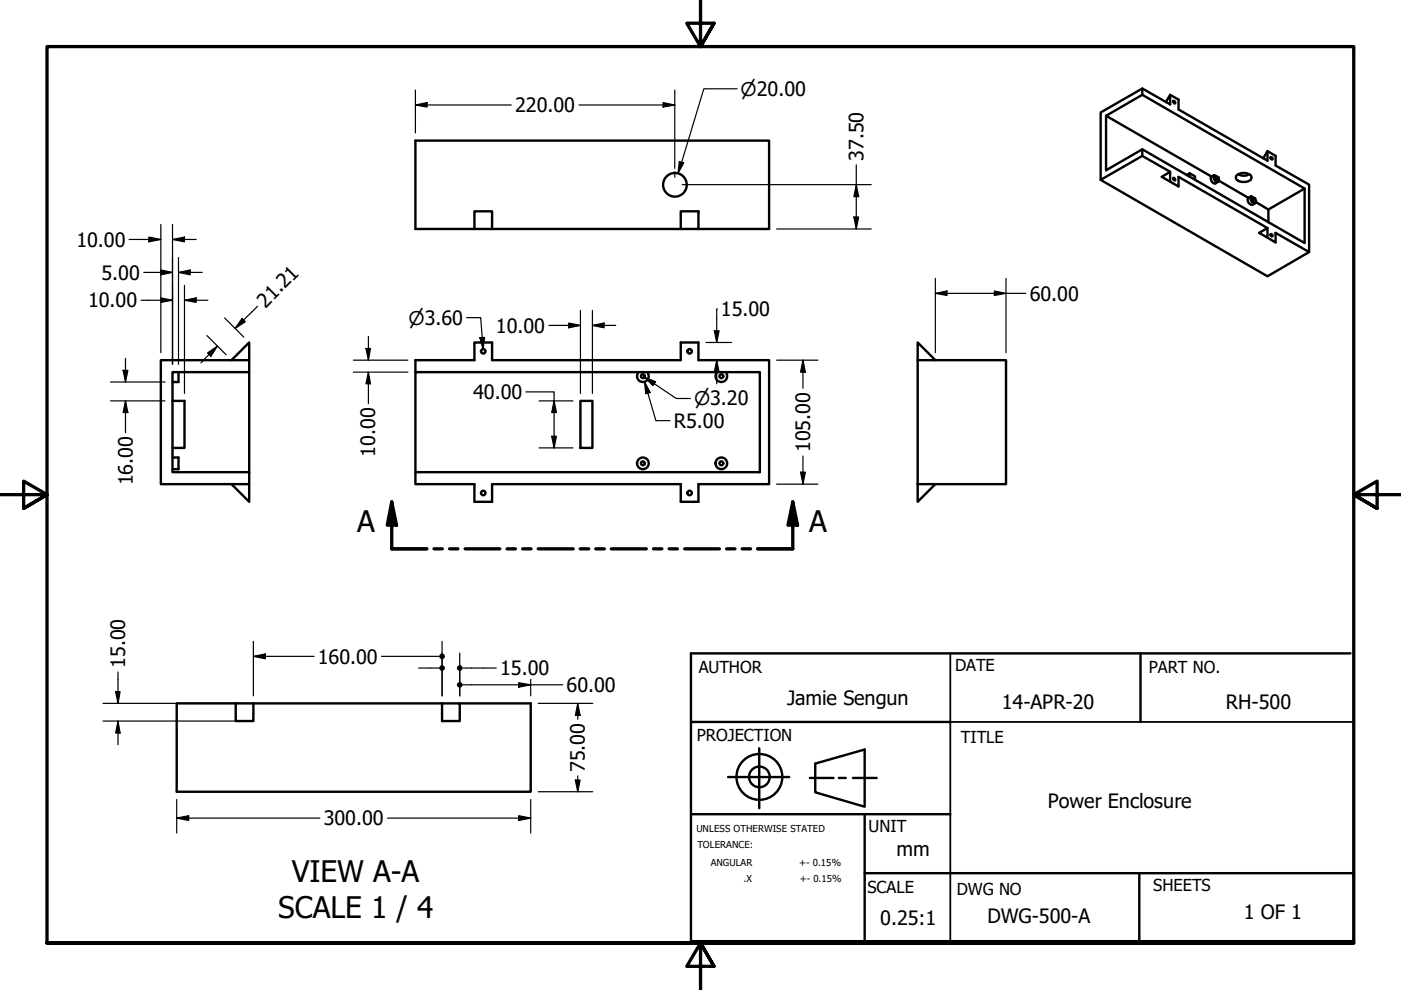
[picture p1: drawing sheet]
<svg xmlns="http://www.w3.org/2000/svg" width="297mm" height="210mm" viewBox="0 0 297 210" stroke-linecap="round" stroke-linejoin="round" font-family="sans-serif">
<!-- layer: Visible (ANSI) -->
<g fill="none" stroke="#000" stroke-width=".51">
<path d="M242.2 18.8l5.9 3.3v-2M233.4 38.1l35.3 20.5 8.9-5.2M234.5 24.5v11.6l7.7-4.4 34.4 19.8v-11.5M242.2 20.1v-1.3l-8.8 5v14.3l8.8-5v-1.4M242.2 33.1l5.9 3.3M247.2 21.6l.9-1.5 1.8 1v2.1l18.8 10.9v-2.1M248.1 38.5v-2.1l-1.8 1.1 3.6 2v-2l18.8 10.9M248.7 21.5l.1-.1a.32 .32 0 0 1 .3 .2 .32 .32 0 0 1 0 .3zM248.8 37.8a.32 .32 0 0 1 .3 .1 .32 .32 0 0 1 0 .4l-.3-.3zM251.6 37.1l.6-.4 1.2 .7v.7M252.2 36.7v.8M256.9 37.4a.98 .98 0 0 0 .8 1.5l.6-.4"/>
<path d="M256.9 37.4l-22.4-12.9 7.7-4.4 34.4 19.9-7.7 4.4-2.6-1.6M257.4 37.2l.9 .4 .1 .4a.44 .44 0 0 1-.2 .6 .44 .44 0 0 1-.6-.3l-.3-.6zM257.4 37.1l-.5 .3M257.7 37.6a.28 .28 0 0 1 .3 .1 .28 .28 0 0 1 0 .4zM258.4 38.3l6.3 3.6M262.1 37.2a2.23 2.23 0 0 1 3.2 .2 1.02 1.02 0 0 1-1.3 1.2 1.69 1.69 0 0 1-2-1zM262.5 36.9a2.33 2.33 0 0 0 2.4 0M267.8 33.6l.9-1.6 1.7 1.1v2l7.2 4.1v14.2l-7.2-4v2l-3.4-2 1.7-1v2M269.4 33.3l.3 .1 .1 .3a.27 .27 0 0 1-.4 0 .27 .27 0 0 1 0-.4zM100.6 44.8h3.7v3.7h-3.7zM100.6 48.5h-12.5v-18.7h75v18.7h-15M104.3 48.5h40"/>
<path d="M144.3 44.8h3.8v3.7h-3.8zM264.7 41.9a.98 .98 0 0 0 .9 1.5l.5-.3M265.2 41.7l.1-.1 .8 .5 .1 .2a.45 .45 0 0 1 0 .7 .45 .45 0 0 1-.7-.2l-.3-.5zM265.3 41.6l-.6 .3M268.9 44.4v2.8M269.4 49.6l.3 .2 .1 .2a.27 .27 0 0 1-.4 0 .27 .27 0 0 1 0-.4zM36.6 78.9h16.2v21.2h-16.2zM37.8 78.9v2.1h-1.2M49.1 76.4l3.7-3.8v3.8M52.8 78.9v-2.5h-18.7v26.3h18.7v-2.6M88.1 78.9v-2.5h12.5v-3.8h3.7v3.8h40v-3.8h3.8v3.8h15v26.3h-15v3.7h-3.8v-3.7h-40v3.7h-3.7v-3.7h-12.5v-2.6M88.1 78.9h73v21.2h-73z"/>
<path d="M135.4 78.9a1.24 1.24 0 0 0 0 1.7 1.24 1.24 0 0 0 1.8 0 1.24 1.24 0 0 0 0-1.7M152.1 78.9a1.24 1.24 0 0 0 0 1.7 1.24 1.24 0 0 0 1.7 0 1.24 1.24 0 0 0 0-1.7M194.6 76.4h18.7v26.3h-18.7M198.3 76.4l-3.7-3.8v30.1M36.6 85h2.5v10h-2.5M36.6 97h1.2v2.5h-1.2M123.1 85h2.5v10h-2.5zM49.1 102.7l3.7 3.7v-3.7M194.6 102.7v3.7l3.7-3.7M50 149.1h3.7v3.8h-3.7zM50 149.1h-12.5v18.8h75v-18.8h-15M53.7 149.1h40"/>
<path d="M93.7 149.1h3.8v3.8h-3.8z"/>
<circle cx="143.1" cy="39.2" r="2.51"/>
<circle cx="265.7" cy="42.3" r=".23"/>
<circle cx="102.5" cy="74.5" r=".48"/>
<circle cx="136.3" cy="79.8" r=".41"/>
<circle cx="146.2" cy="74.5" r=".48"/>
<circle cx="152.9" cy="79.8" r=".41"/>
<circle cx="136.3" cy="98.2" r=".41"/>
<circle cx="136.3" cy="98.2" r="1.24"/>
<circle cx="152.9" cy="98.2" r=".41"/>
<circle cx="152.9" cy="98.2" r="1.24"/>
<circle cx="102.5" cy="104.5" r=".48"/>
<circle cx="146.2" cy="104.5" r=".48"/>
</g>
<!-- layer: Section Line (ANSI) -->
<g fill="none" stroke="#000" stroke-width=".7">
<path d="M83.1 106.4l1 5h-2zM83.1 106.4v10h7.4M92 116.4h1.8M95.3 116.4h1.8M98.6 116.4h7.4M107.5 116.4h1.8M110.8 116.4h1.8M114.1 116.4h7.4M123 116.4h1.8M126.3 116.4h1.8M129.6 116.4h7.4M138.6 116.4h1.7"/>
<path d="M141.9 116.4h1.7M145.2 116.4h7.3M154.1 116.4h1.7M157.4 116.4h1.7M168.1 106.4l1 5h-2zM168.1 106.4v10h-7.4"/>
</g>
<g fill="#000">
<path d="M83.1 106.4l1 5h-2z" fill-rule="evenodd"/>
<path d="M168.1 106.4l1 5h-2z" fill-rule="evenodd"/>
</g>
<!-- layer: Border (ANSI) -->
<path d="M148.5 -.1v10l-2.9-5h5.8l-2.9 5 2.9-5M0 104.9h10l-5-2.9v5.8l5-2.9-5 2.9M297 104.9h-10l5-2.9v5.8l-5-2.9 5 2.9M10 199.9v-190h277v190h-277h277M151.4 204.9l-2.9-5 2.9 5h-5.8l2.9-5v10" fill="none" stroke="#000" stroke-width=".7"/>
<!-- layer: Title (ANSI) -->
<g fill="none" stroke="#000" stroke-width=".51">
<path d="M241.8 138.5v14.6M286.3 138.5h-139.8v61.1h140.5M146.5 153.1h55M161 158.7v12.7M146.5 172.6h55M154.4 164.8h12.9M171.7 164.9h5M172.8 161.9l10.5-3v12.1l-10.5-3zM177.9 164.9h1.4M180.8 164.9h5.1M183.3 172.6v27.3M183.3 185.1h103.5"/>
<path d="M241.6 185.1v14.8"/>
<circle cx="161" cy="164.7" r="4.9"/>
<circle cx="161" cy="164.7" r="2.19"/>
</g>
<path d="M201.5 138.5v61.1M201.5 153.1h85.3M139.3 199.9h147.5" fill="none" stroke="#000" stroke-width=".38"/>
<!-- layer: Dimension (ANSI) -->
<g fill="none" stroke="#000" stroke-width=".25">
<path d="M88.1 19.1v9.1M143.1 19.1v16.6M156.3 18.8h-7.1l-5.4 17.9M88.1 22.3l2.5-.5v.9zM88.1 22.3h20.3M122.7 22.3h20.4M140.6 21.8l2.5 .5-2.5 .4zM143.1 36.4v1.2M144 34.3l1 .2-1.2 2.2zM144.7 39.2h40M181.5 39.2l.6 2.5h-1.1zM181.5 35v13.5"/>
<path d="M27.4 50.8h6.7M30.5 57.8h6.1M31.6 50.3l2.5 .5-2.5 .5zM34.1 57.2l2.5 .6-2.5 .5zM34.1 47.6v27.2M36.6 50.8l2.5-.5v1zM36.6 50.8h5M36.6 47.6v29.7M37.8 57.8l2.5-.6v1.1zM37.8 57.8h5.1M37.8 54.6v22.7M164.7 48.5h20"/>
<path d="M181 46h1.1l-.6 2.5zM198.3 59v15.8M213.3 59v15.8M26.1 78.5h1l-.5 2.5zM26.6 76v5M29.9 63.7h6.7M34.1 63.2l2.5 .5-2.5 .4zM39.1 63.7l2.5-.5v.9zM39.1 63.7h5M39.1 60.5v22.9M43.9 71.2l4 4M44 74.8l2.1-1.4-1.4 2.1z"/>
<path d="M46.1 73.4l-3.5 3.5M47.6 67.4l4.1 4.1M51.3 67.5l.7 .7-2.2 1.4zM54.6 64.9l-4.8 4.7M74.9 78.9h11.6M74.9 76.4h11.6M77.6 73.9h.9l-.4 2.5zM78.1 78.9l.4 2.5h-.9zM78.1 71.3v5.1M78.1 78.9v6.7M98.9 67.3h3l.5 6.8M101.7 71.6l1-.1-.3 2.6z"/>
<path d="M116.4 69h6.7M120.6 68.5l2.5 .5-2.5 .5zM123.1 65.8v17.6M125.6 69l2.5-.5v1zM125.6 69h5M125.6 65.8v17.6M136.7 80l2.3 .9-.6 .9zM136.7 80l6.7 4.5h3M149.7 72.6h5.4M151.4 70.1h1.1l-.5 2.5zM152 76.4l.5 2.5h-1.1zM152 76.4v5"/>
<path d="M152.1 65.5h-.1v7.1M164.7 76.4h8.7M170.2 76.4l.6 2.5h-1.1zM170.2 76.4v5.9M198.3 62.2l2.5-.5v.9zM198.3 62.2h19.2M210.8 61.7l2.5 .5-2.5 .4zM23.4 85h11.6M23.4 81h11.6M26.6 85l.5 2.5h-1zM26.6 85v6.7M111.5 83.1h6v11.9"/>
<path d="M114.3 85h7.2M114.3 95h7.2M117 92.5h1l-.5 2.5zM117.5 85l.5 2.5h-1zM136.7 80.9l1.2 2.3-1 .3zM136.7 80.9l2.4 8.3h2.9M170.2 96.7v6M164.7 102.7h8.7M169.7 100.1h1.1l-.6 2.6zM53.7 139.2l2.6-.5v1zM53.7 139.2h12.9M53.7 136v11.5"/>
<path d="M80.9 139.2h12.2M93.7 136v11.5M97.5 138.5v9M21.8 149.1h30.3M21.8 152.9h30.3M24.5 146.7h1l-.5 2.4zM25 152.9l.5 2.5h-1zM25 142.5v6.6M25 152.9v5M88.8 141.6h4.3M98.1 141.6h7.1M98.1 145.2h21.2"/>
<path d="M110 144.8l2.5 .4-2.5 .5zM112.5 144.1v3.4M114.1 149.1h11.6M122.5 149.1l.5 2.6h-1zM122.5 149.1v3.4M37.5 173.5l2.5-.6v1.1zM37.5 173.5h30.3M37.5 169.5v7.1M82.2 173.5h30.3M110 172.9l2.5 .6-2.5 .5zM112.5 169.5v7.1M114.1 167.9h11.6"/>
<path d="M122 165.4h1l-.5 2.5zM122.5 164.5v3.4"/>
</g>
<g fill="#000">
<path d="M88.1 22.3l2.5-.5v.9z" fill-rule="evenodd"/>
<path d="M140.6 21.8l2.5 .5-2.5 .4z" fill-rule="evenodd"/>
<path d="M144 34.3l1 .2-1.2 2.2z" fill-rule="evenodd"/>
<path d="M31.6 50.3l2.5 .5-2.5 .5z" fill-rule="evenodd"/>
<path d="M34.1 57.2l2.5 .6-2.5 .5z" fill-rule="evenodd"/>
<path d="M36.6 50.8l2.5-.5v1z" fill-rule="evenodd"/>
<path d="M37.8 57.8l2.5-.6v1.1z" fill-rule="evenodd"/>
<path d="M181 46h1.1l-.6 2.5z" fill-rule="evenodd"/>
<path d="M181.5 39.2l.6 2.5h-1.1z" fill-rule="evenodd"/>
<path d="M26.1 78.5h1l-.5 2.5z" fill-rule="evenodd"/>
<path d="M34.1 63.2l2.5 .5-2.5 .4z" fill-rule="evenodd"/>
<path d="M39.1 63.7l2.5-.5v.9z" fill-rule="evenodd"/>
<path d="M44 74.8l2.1-1.4-1.4 2.1z" fill-rule="evenodd"/>
<path d="M51.3 67.5l.7 .7-2.2 1.4z" fill-rule="evenodd"/>
<path d="M77.6 73.9h.9l-.4 2.5z" fill-rule="evenodd"/>
<path d="M101.7 71.6l1-.1-.3 2.6z" fill-rule="evenodd"/>
<path d="M120.6 68.5l2.5 .5-2.5 .5z" fill-rule="evenodd"/>
<path d="M125.6 69l2.5-.5v1z" fill-rule="evenodd"/>
<path d="M151.4 70.1h1.1l-.5 2.5z" fill-rule="evenodd"/>
<path d="M152 76.4l.5 2.5h-1.1z" fill-rule="evenodd"/>
<path d="M170.2 76.4l.6 2.5h-1.1z" fill-rule="evenodd"/>
<path d="M198.3 62.2l2.5-.5v.9z" fill-rule="evenodd"/>
<path d="M210.8 61.7l2.5 .5-2.5 .4z" fill-rule="evenodd"/>
<path d="M26.6 85l.5 2.5h-1z" fill-rule="evenodd"/>
<path d="M78.1 78.9l.4 2.5h-.9z" fill-rule="evenodd"/>
<path d="M117 92.5h1l-.5 2.5z" fill-rule="evenodd"/>
<path d="M117.5 85l.5 2.5h-1z" fill-rule="evenodd"/>
<path d="M136.7 80.9l1.2 2.3-1 .3z" fill-rule="evenodd"/>
<path d="M136.7 80l2.3 .9-.6 .9z" fill-rule="evenodd"/>
<path d="M169.7 100.1h1.1l-.6 2.6z" fill-rule="evenodd"/>
<path d="M53.7 139.2l2.6-.5v1z" fill-rule="evenodd"/>
<path d="M24.5 146.7h1l-.5 2.4z" fill-rule="evenodd"/>
<path d="M25 152.9l.5 2.5h-1z" fill-rule="evenodd"/>
<path d="M110 144.8l2.5 .4-2.5 .5z" fill-rule="evenodd"/>
<path d="M122.5 149.1l.5 2.6h-1z" fill-rule="evenodd"/>
<path d="M37.5 173.5l2.5-.6v1.1z" fill-rule="evenodd"/>
<path d="M110 172.9l2.5 .6-2.5 .5z" fill-rule="evenodd"/>
<path d="M122 165.4h1l-.5 2.5z" fill-rule="evenodd"/>
<circle cx="93.7" cy="139.2" r=".63"/>
<circle cx="93.7" cy="141.6" r=".63"/>
<circle cx="97.5" cy="141.6" r=".63"/>
<circle cx="97.5" cy="145.2" r=".62"/>
</g>
<g font-size="6.3">
<text x="75.8" y="112.9">A</text>
<text x="171.6" y="112.9">A</text>
<text x="61.8" y="187.1">VIEW A-A</text>
<text x="59" y="194.7">SCALE 1 / 4</text>
</g>
<g font-size="4.2">
<text x="109.2" y="23.8">220.00</text>
<text x="183.1" y="34.1" transform="rotate(-90 183.1 34.1)">37.50</text>
<text x="16.2" y="52.3">10.00</text>
<text x="21.5" y="59.3">5.00</text>
<text x="18.7" y="65.2">10.00</text>
<text x="56.3" y="65.4" transform="rotate(-45 56.3 65.4)">21.21</text>
<text x="218.3" y="63.7">60.00</text>
<text x="105.2" y="70.5">10.00</text>
<text x="152.8" y="67">15.00</text>
<text x="100.3" y="84.6">40.00</text>
<text x="142.9" y="90.7">R5.00</text>
<text x="171.8" y="95.9" transform="rotate(-90 171.8 95.9)">105.00</text>
<text x="79.6" y="96.8" transform="rotate(-90 79.6 96.8)">10.00</text>
<text x="28.1" y="102.9" transform="rotate(-90 28.1 102.9)">16.00</text>
<text x="26.5" y="141.6" transform="rotate(-90 26.5 141.6)">15.00</text>
<text x="67.4" y="140.7">160.00</text>
<text x="106" y="143.2">15.00</text>
<text x="120.1" y="146.7">60.00</text>
<text x="166.9" y="149.5">Jamie Sengun</text>
<text x="212.4" y="150.3">14-APR-20</text>
<text x="259.9" y="150.4">RH-500</text>
<text x="124" y="163.7" transform="rotate(-90 124 163.7)">75.00</text>
<text x="222.2" y="171.2">Power Enclosure</text>
<text x="68.6" y="175">300.00</text>
<text x="190.1" y="181.5">mm</text>
<text x="186.6" y="196.2">0.25:1</text>
<text x="209.4" y="195.7">DWG-500-A</text>
<text x="263.7" y="194.9">1 OF 1</text>
</g>
<g font-size="4">
<text x="157" y="20.3">⌀20.00</text>
<text x="86.6" y="68.8">⌀3.60</text>
<text x="147.2" y="86">⌀3.20</text>
</g>
<g font-size="3.5">
<text x="148.1" y="142.8">AUTHOR</text>
<text x="202.5" y="142.2">DATE</text>
<text x="243.6" y="142.8">PART NO.</text>
<text x="147.8" y="157.2">PROJECTION</text>
<text x="203.7" y="157.5">TITLE</text>
<text x="184.1" y="176.4">UNIT</text>
<text x="184" y="189.3">SCALE</text>
<text x="202.9" y="189.7">DWG NO</text>
<text x="244.5" y="188.9">SHEETS</text>
</g>
<g font-size="2">
<text x="147.6" y="176.4">UNLESS OTHERWISE STATED</text>
<text x="147.9" y="179.9">TOLERANCE:</text>
<text x="150.7" y="183.6">ANGULAR</text>
<text x="169.4" y="183.7">+- 0.15%</text>
<text x="157.6" y="187">.X</text>
<text x="169.5" y="187">+- 0.15%</text>
</g>
</svg>
